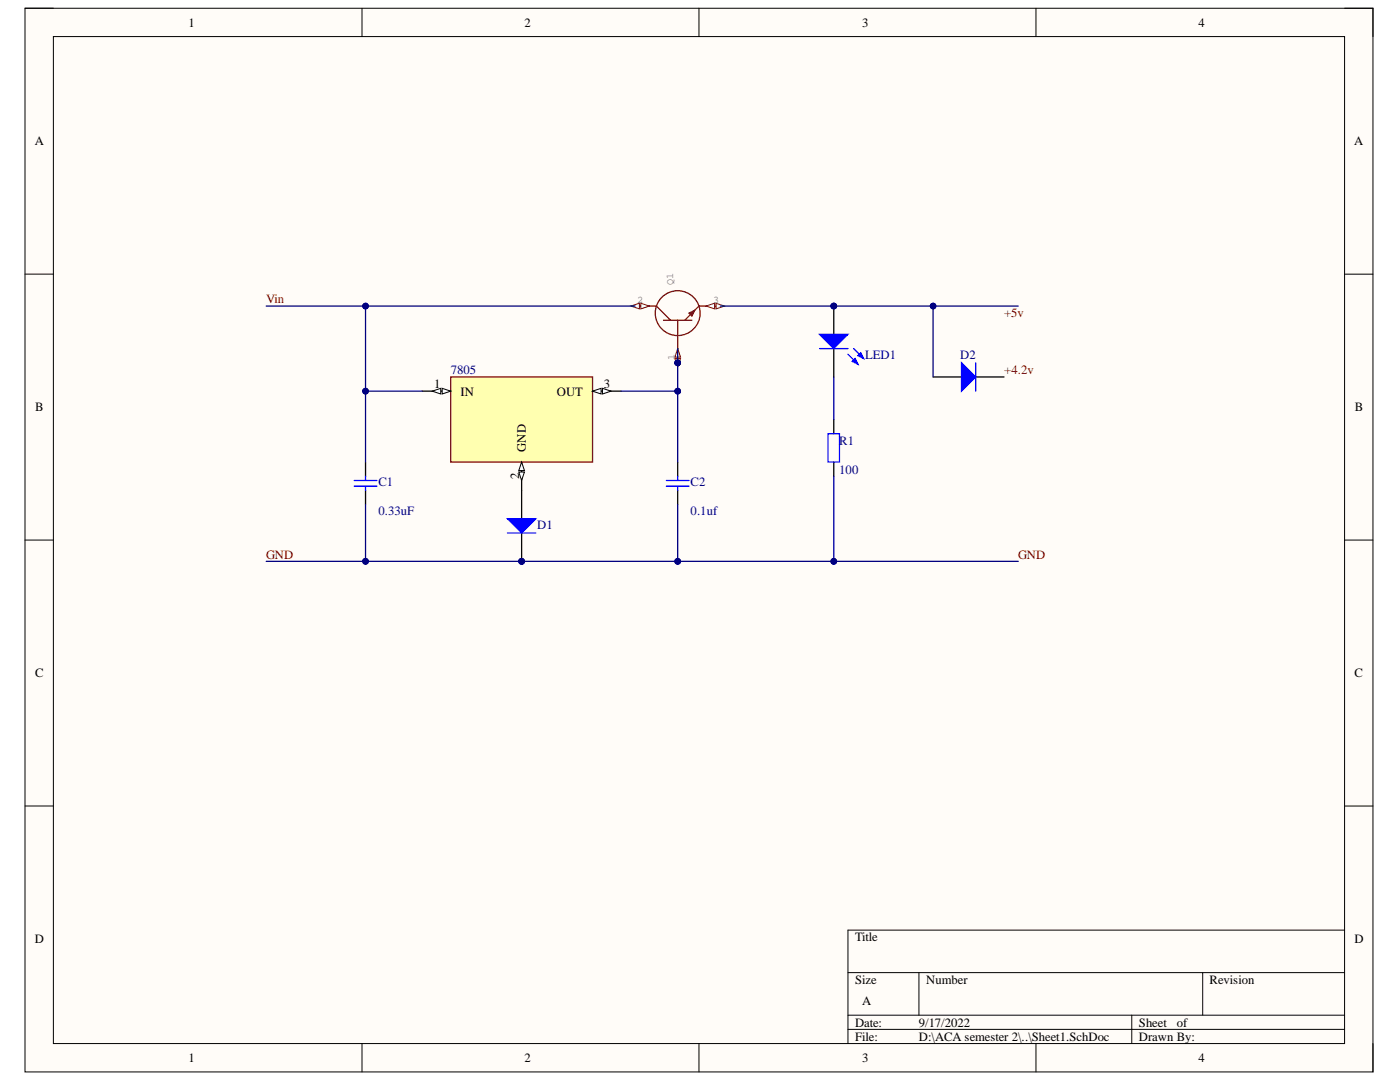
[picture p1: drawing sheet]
# Altium project V regulate.PrjPcb
1 sheet, 8 parts. Net scope: global (net labels, ports and power ports of the same name join across sheets).
Board file: PCB1.PcbDoc

## Sheet Sheet1.SchDoc
size A; SheetNumber: 1; SheetTotal: 1; SPICEModelCacheJWNYOHSY: <root> / <DocumentId>JWNYOHSY</DocumentId> / <CacheFrame Number="0"> / <Model Name="1n4007" Kind="MDL"> / <Text>*1N4007 MCE 8-16-95 / *1000V 1A Si GenPurpose Diode pkg:DIODE0.4 1,2 / .MODEL 1N4007 D(IS=2.55E-9 RS=0.042 N=1.75 TT=5.76E-6 CJO=1.85E-11 / + VJ=0.75 M=0.333 BV=1000 IBV=9.86E-5 )</Text> / </Model> / <Model Name="cap" Kind="MDL"> / <Text>*Default semiconductor capacitor / .MODEL CAP C()</Text> / </Model> / </CacheFrame> / </root>

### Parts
7805  LM7805  [TO220]  (value not drawn)
C1  value 0.33uF  [RAD-0.3]  (hidden comment: Cap)
C2  value 0.1uf  [RAD-0.3]  (hidden comment: Cap)
D1  Diode 1N4007  [DO-41]  (value not drawn)
D2  Diode 1N4007  [DO-41]  (value not drawn)
Q1  (no value)  [TO304P498X1010X2089-3P]
R1  value 100  [AXIAL-0.4]  (hidden comment: Res2)
  LED1  [LED-1]

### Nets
+4.2v: D2.2(K)
GND: C1.1 C2.1 D1.2(K) R1.1
Vin: 7805.1(IN) C1.2 Q1.2(C)
Net7805_2: 7805.2(GND) D1.1(A)
Net7805_3: 7805.3(OUT) C2.2 Q1.1(B)
NetD2_1: D2.1(A) Q1.3(E) .1(A)
NetR1_2: R1.2 .2(K)

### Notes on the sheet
- Labels drawn without touching a wire or pin:  +5v
